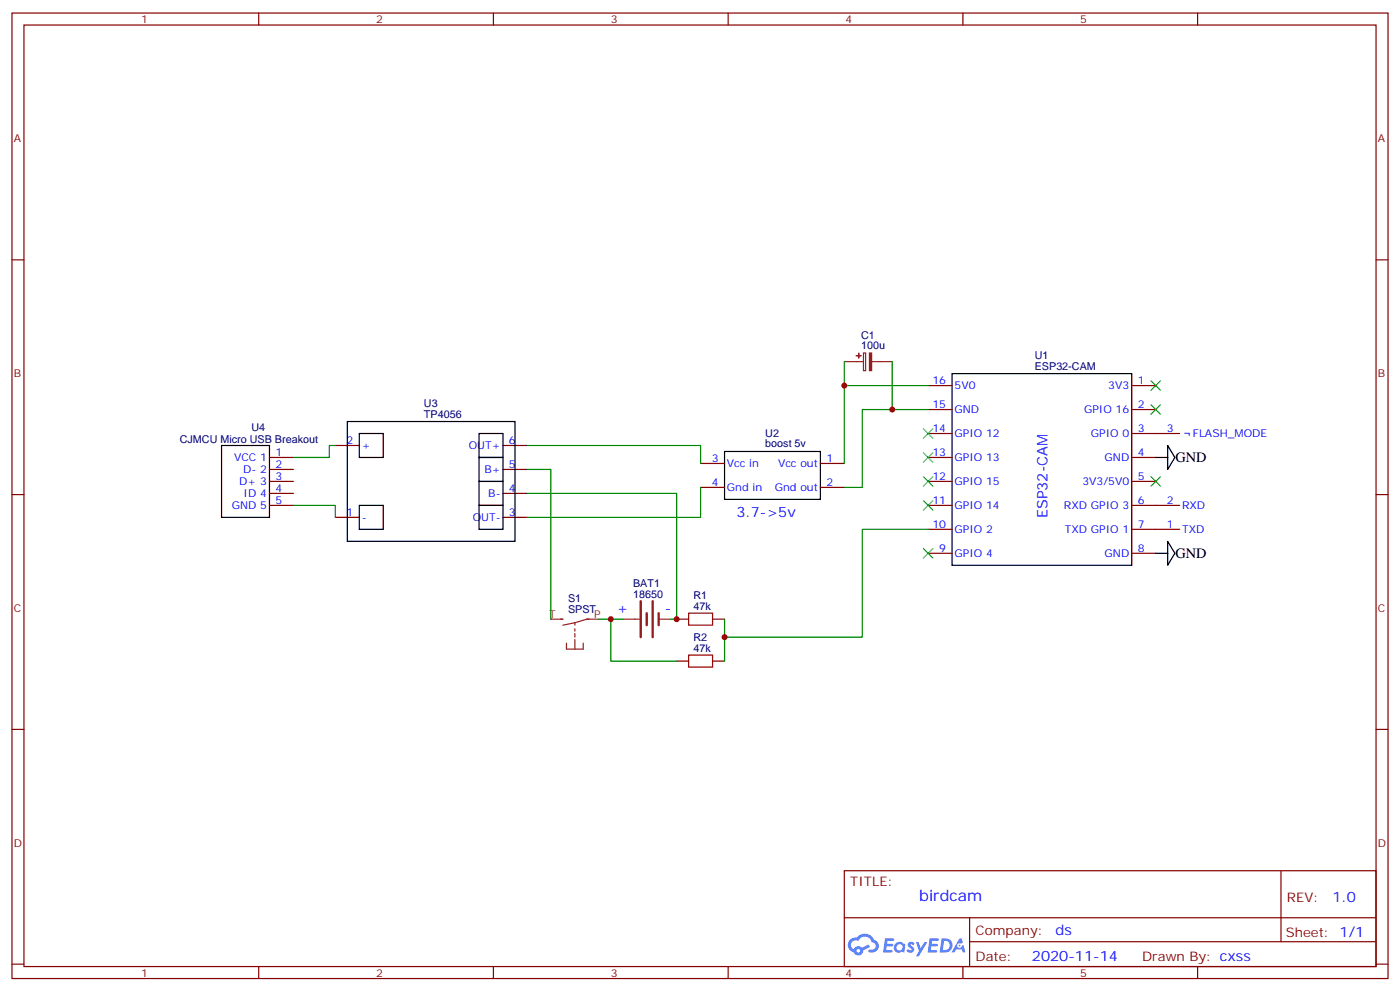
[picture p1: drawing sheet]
<svg xmlns="http://www.w3.org/2000/svg" width="412mm" height="292mm" viewBox="0 0 412 292" stroke-linecap="round" stroke-linejoin="round" font-family="sans-serif">
<g fill="none" stroke="#870000" stroke-width=".35">
<path d="M3.5 3.8h405.4v284.4h-405.4zM7.1 7.4h398.2v277.3h-398.2zM76.2 3.8v3.6M145.3 3.8v3.6M214.5 3.8v3.6M283.6 3.8v3.6M352.8 3.8v3.6M3.5 76.5h3.6M405.3 76.5h3.6M3.5 145.7h3.6M405.3 145.7h3.6M3.5 214.8h3.6"/>
<path d="M405.3 214.8h3.6M248.7 256.4h156.6v28.3h-156.6zM377.3 256.5v20.8M248.7 270.3h156.5M285.6 277.3h119.6M285.6 270.3v14.1M3.5 284h3.6M76.2 284.7v3.5M145.3 284.7v3.5M214.5 284.7v3.5M283.6 284.7v3.5M352.8 284.7v3.5"/>
<path d="M405.3 284h3.6"/>
</g>
<g fill="#5487ff">
<path d="M267.7 277.6a1.22 1.22 0 0 1 1.7 .3l-.4 .6a.47 .47 0 0 0-.3-.5 .47 .47 0 0 0-.5 .2l.1 .3a1.14 1.14 0 0 1 .8 1.7 1.14 1.14 0 0 1-1.9 0l-.2-.2 .5-.5 .7 .4a.29 .29 0 0 0 .3-.3 .29 .29 0 0 0-.2-.3 1.04 1.04 0 0 1-.6-1.7z"/>
<path d="M260.7 276.4h2.4l.3 .1-.2 .5-1.8 .1-.1 .9h1.5l.3 .3-.3 .4h-1.6l-.2 1.1h1.7l.2 .4-.2 .3h-2.6z"/>
<path d="M273.8 276.4h2.4l.3 .1-.1 .5-1.8 .1-.2 .9h1.6l.3 .3-.4 .4h-1.6l-.1 1.1h1.7l.2 .4-.2 .3h-2.6z"/>
<path d="M282.6 276.4h.7l.3 1.2-.6 .3a.69 .69 0 0 0-1 .3 .69 .69 0 0 0 .4 1 .69 .69 0 0 0 .9-.6l.5-.3 .6 2.2h-.8l-.2-.9h-1.8l-.5 .9h-.8z"/>
<path d="M269.8 277.4h.8l.6 1.9 1.1-1.9h.9l-2.6 4.2h-.8l.9-1.5z"/>
<path d="M277.4 276.4l-.6 4.1h1.3a2.11 2.11 0 0 0 2.5-2.1 2.11 2.11 0 0 0-2.5-2zM278.1 277.1a1.39 1.39 0 0 1 1.7 1.4 1.39 1.39 0 0 1-1.8 1.3h-.3z"/>
<path d="M263.7 278a1.54 1.54 0 0 0-.1 2.1 1.54 1.54 0 0 0 2.2 .2l.6 .2 .3-2.3-.2-.2-.4-.1a1.49 1.49 0 0 0-2.4 .1zM264 279a.94 .94 0 0 1 1.8 0 .94 .94 0 0 1-1.8 0z"/>
<path d="M250.4 276.7a2.18 2.18 0 0 0 1.1 3.8 1.44 1.44 0 0 0 1.6 .9 1.44 1.44 0 0 0 1.2-1.5l2-1-.5-.7-1.9 .9a1.47 1.47 0 0 0-2.4 .5 1.39 1.39 0 0 1-.7-2 1.39 1.39 0 0 1 2-.5 2.12 2.12 0 0 1 2.2-1.3 2.12 2.12 0 0 1 1.9 1.7 1.14 1.14 0 0 1 1.1 1.4 1.14 1.14 0 0 1-1.7 .8 .43 .43 0 0 0-.5 .3 .43 .43 0 0 0 .4 .5 1.98 1.98 0 0 0 2.5-1.2 1.98 1.98 0 0 0-1.2-2.5 3.1 3.1 0 0 0-5.3-.7l-.9 .1zM252.3 280a.55 .55 0 0 1 1.1 0 .55 .55 0 0 1-1.1 0z"/>
<circle cx="282.6" cy="278.5" r=".26"/>
</g>
<g fill="none" stroke="#000" stroke-width=".35">
<path d="M280.5 110h52.9v56.5h-52.9zM65.3 131.2h14.1v21.2h-14.1zM102.3 124.1h49.4v35.3h-49.4zM105.8 127.7h7.1v7h-7.1zM141.1 134.7h7.1v7.1h-7.1zM141.1 127.7h7.1v7h-7.1zM213.4 133h28.3v14.1h-28.3zM340.4 134.7h3.6M344 131.2l2.1 3.5-2.1 3.6zM105.8 148.8h7.1v7.1h-7.1zM141.1 148.8h7.1v7.1h-7.1zM141.1 141.8h7.1v7h-7.1z"/>
<path d="M344 159.4l2.1 3.5-2.1 3.6zM340.4 162.9h3.6"/>
</g>
<g fill="none" stroke="#870000" stroke-width=".35">
<path d="M273.4 113.6h7.1M333.4 113.6h7M79.4 134.7h7M79.4 138.3h7M98.8 131.2h7M148.2 131.2h7M148.2 138.3h7M206.4 136.5h7M241.7 136.5h7M273.4 120.6h7.1M273.4 127.7h7.1M273.4 134.7h7.1"/>
<path d="M333.4 120.6h7M333.4 127.7h14.1M333.4 134.7h7M79.4 141.8h7M79.4 148.8h7M79.4 145.3h7M98.8 152.4h7M148.2 152.4h7M148.2 145.3h7M206.4 143.5h7M241.7 143.5h7M273.4 141.8h7.1"/>
<path d="M273.4 148.8h7.1M273.4 155.9h7.1M333.4 141.8h7M333.4 148.8h14.1M333.4 155.9h14.1M273.4 162.9h7.1M333.4 162.9h7M199.3 182.4h3.5M199.3 194.7h3.5M209.9 182.4h3.5M209.9 194.7h3.5"/>
</g>
<g fill="none" stroke="#8c2424" stroke-width=".35">
<path d="M248.7 106.5h5.7M254.4 104h.6v5.1h-.6zM256.8 106.5h6M162.3 182.4h3.5M166.9 189.4v1.8h4.9v-1.8M169.3 183.4v.7M169.3 185.2v.7M169.3 186.6v1M169.3 188.3v2.9M169.3 183.4l-3.5 .7M176.4 182.4h-3.5l-3.6 1M183.4 182.4h5"/>
<path d="M194 182.4h3.6"/>
</g>
<g fill="#8c2424" stroke="#8c2424" stroke-width=".35">
<path d="M256.1 104h.7v5.1h-.7z"/>
<path d="M252.9 104l.1 1.4z"/>
<path d="M252.2 104.7l1.4 .1z"/>
</g>
<path d="M188.7 177.1v10.5M192.3 177.1v10.5M190.5 180.6v3.5M194 180.6v3.5" fill="none" stroke="#8c2424" stroke-width=".71"/>
<g fill="none" stroke="#008700" stroke-width=".35">
<path d="M248.7 106.5v7.1M262.8 106.5v14.1M273.4 113.6h-24.7v22.9M98.8 131.2h-1.8v3.5h-10.6M155.2 131.2h51.2v5.3M155.2 138.3h7.1v44.1M273.4 120.6h-19.4v22.9h-5.3M86.4 148.8h12.4v3.6M155.2 145.3h44.1v37.1h-1.7M206.4 143.5v8.9h-51.2M273.4 155.9h-19.4v31.7h-40.6v-5.2M176.4 182.4h7"/>
<path d="M179.9 182.4v12.3h19.4M213.4 187.6v7.1"/>
</g>
<path d="M202.8 180.6h7.1v3.5h-7.1zM202.8 192.9h7.1v3.6h-7.1z" fill="none" stroke="#a10000" stroke-width=".35"/>
<g fill="none" stroke="#3c3" stroke-width=".35">
<path d="M339 112.1l2.8 2.9M339 119.2l2.8 2.8M341.8 112.1l-2.8 2.9M341.8 119.2l-2.8 2.8M272 133.3l2.8 2.8M272 126.3l2.8 2.8M274.8 133.3l-2.8 2.8M274.8 126.3l-2.8 2.8M272 147.4l2.8 2.8M272 140.4l2.8 2.8M274.8 147.4l-2.8 2.8M274.8 140.4l-2.8 2.8"/>
<path d="M339 140.4l2.8 2.8M341.8 140.4l-2.8 2.8M272 161.5l2.8 2.9M274.8 161.5l-2.8 2.9"/>
</g>
<g fill="#c00">
<circle cx="262.8" cy="120.6" r=".88"/>
<circle cx="248.7" cy="113.6" r=".88"/>
<circle cx="213.4" cy="187.6" r=".88"/>
<circle cx="199.3" cy="182.4" r=".88"/>
<circle cx="179.9" cy="182.4" r=".88"/>
</g>
<text font-size="4.6" fill="#00f" x="270.8" y="265.5">birdcam</text>
<g font-size="4.2">
<text x="346.3" y="136.2">GND</text>
<text x="346.3" y="164.4">GND</text>
</g>
<g font-size="4.2" fill="#00f">
<text x="217" y="152.4">3.7-&gt;5v</text>
<text x="308.6" y="152.6" transform="rotate(-90 308.6 152.6)">ESP32-CAM</text>
<text x="181.7" y="180.6">+</text>
<text x="195.8" y="180.6">-</text>
<text x="392.5" y="265.7">1.0</text>
<text x="310.9" y="275.3">ds</text>
<text x="304" y="283.1">2020-11-14</text>
</g>
<g font-size="3.9" fill="#800">
<text x="250.5" y="261">TITLE:</text>
<text x="379.1" y="265.7">REV:</text>
<text x="287.4" y="275.2">Company:</text>
<text x="378.7" y="275.8">Sheet: 1/1</text>
<text x="287.4" y="282.9">Date:</text>
<text x="336.4" y="283">Drawn By: cxss</text>
</g>
<g font-size="3.2" fill="#800">
<text x="41.6" y="6.8">1</text>
<text x="110.8" y="6.8">2</text>
<text x="179.9" y="6.8">3</text>
<text x="249.1" y="6.8">4</text>
<text x="318.2" y="6.8">5</text>
<text x="4.1" y="41.9">A</text>
<text x="405.9" y="41.9">A</text>
<text x="4.1" y="111.1">B</text>
<text x="405.9" y="111.1">B</text>
<text x="4.1" y="180.2">C</text>
<text x="405.9" y="180.2">C</text>
<text x="4.1" y="249.4">D</text>
<text x="405.9" y="249.4">D</text>
<text x="41.6" y="287.7">1</text>
<text x="110.8" y="287.7">2</text>
<text x="179.9" y="287.7">3</text>
<text x="249.1" y="287.7">4</text>
<text x="318.2" y="287.7">5</text>
</g>
<g font-size="3.2" fill="#000080">
<text x="253.7" y="99.7">C1</text>
<text x="253.7" y="102.9">100u</text>
<text x="304.8" y="105.6">U1</text>
<text x="304.8" y="108.8">ESP32-CAM</text>
<text x="124.9" y="119.9">U3</text>
<text x="124.9" y="123.1">TP4056</text>
<text x="52.9" y="130.6">CJMCU Micro USB Breakout</text>
<text x="74.1" y="127">U4</text>
<text x="225.4" y="131.8">boost 5v</text>
<text x="225.4" y="128.6">U2</text>
<text x="186.5" y="172.8">BAT1</text>
<text x="167.3" y="177.4">S1</text>
<text x="186.5" y="176">18650</text>
<text x="204.3" y="179.5">47k</text>
<text x="204.3" y="176.4">R1</text>
<text x="167.3" y="180.6">SPST</text>
<text x="204.3" y="191.9">47k</text>
<text x="204.3" y="188.7">R2</text>
</g>
<g font-size="3.2" fill="#00f">
<text x="274.7" y="113.2">16</text>
<text x="335.1" y="113.2">1</text>
<text x="281.2" y="114.6">5V0</text>
<text x="326.5" y="114.6">3V3</text>
<text x="274.7" y="120.3">15</text>
<text x="281.2" y="121.7">GND</text>
<text x="319.3" y="121.7">GPIO 16</text>
<text x="335.1" y="120.3">2</text>
<text x="102.1" y="130.8">2</text>
<text x="149.9" y="130.8">6</text>
<text x="274.7" y="127.3">14</text>
<text x="281.2" y="128.7">GPIO 12</text>
<text x="321.3" y="128.7">GPIO 0</text>
<text x="335.1" y="127.3">3</text>
<text x="343.7" y="127.3">3</text>
<text x="351.4" y="128.7">FLASH_MODE</text>
<text x="68.9" y="135.8">VCC 1</text>
<text x="81.1" y="134.4">1</text>
<text x="81.1" y="137.9">2</text>
<text x="106.5" y="132.3">+</text>
<text x="138.1" y="132.3">OUT+</text>
<text x="149.9" y="137.9">5</text>
<text x="209.6" y="136.1">3</text>
<text x="214.1" y="137.5">Vcc in</text>
<text x="229.2" y="137.5">Vcc out</text>
<text x="243.4" y="136.1">1</text>
<text x="274.7" y="134.4">13</text>
<text x="281.2" y="135.8">GPIO 13</text>
<text x="325.4" y="135.8">GND</text>
<text x="335.1" y="134.4">4</text>
<text x="70.5" y="142.8">D+ 3</text>
<text x="71.7" y="139.3">D- 2</text>
<text x="81.1" y="141.4">3</text>
<text x="142.7" y="139.3">B+</text>
<text x="209.6" y="143.2">4</text>
<text x="243.4" y="143.2">2</text>
<text x="274.7" y="141.4">12</text>
<text x="281.2" y="142.8">GPIO 15</text>
<text x="318.8" y="142.8">3V3/5V0</text>
<text x="335.1" y="141.4">5</text>
<text x="68.3" y="149.9">GND 5</text>
<text x="71.8" y="146.4">ID 4</text>
<text x="81.1" y="145">4</text>
<text x="81.1" y="148.5">5</text>
<text x="143.8" y="146.4">B-</text>
<text x="149.9" y="145">4</text>
<text x="214.1" y="144.6">Gnd in</text>
<text x="228.2" y="144.6">Gnd out</text>
<text x="274.7" y="148.5">11</text>
<text x="281.2" y="149.9">GPIO 14</text>
<text x="313.4" y="149.9">RXD GPIO 3</text>
<text x="335.1" y="148.5">6</text>
<text x="343.7" y="148.5">2</text>
<text x="348.2" y="149.9">RXD</text>
<text x="102.1" y="152">1</text>
<text x="106.5" y="153.4">-</text>
<text x="139.2" y="153.4">OUT-</text>
<text x="149.9" y="152">3</text>
<text x="274.7" y="155.5">10</text>
<text x="335.1" y="155.5">7</text>
<text x="343.7" y="155.5">1</text>
<text x="281.2" y="157">GPIO 2</text>
<text x="313.6" y="157">TXD GPIO 1</text>
<text x="348.2" y="157">TXD</text>
<text x="276.7" y="162.6">9</text>
<text x="281.2" y="164">GPIO 4</text>
<text x="325.4" y="164">GND</text>
<text x="335.1" y="162.6">8</text>
</g>
<g font-size="3.2" fill="#8d2323">
<text x="161.7" y="182">T</text>
<text x="175" y="182">P</text>
</g>
</svg>
